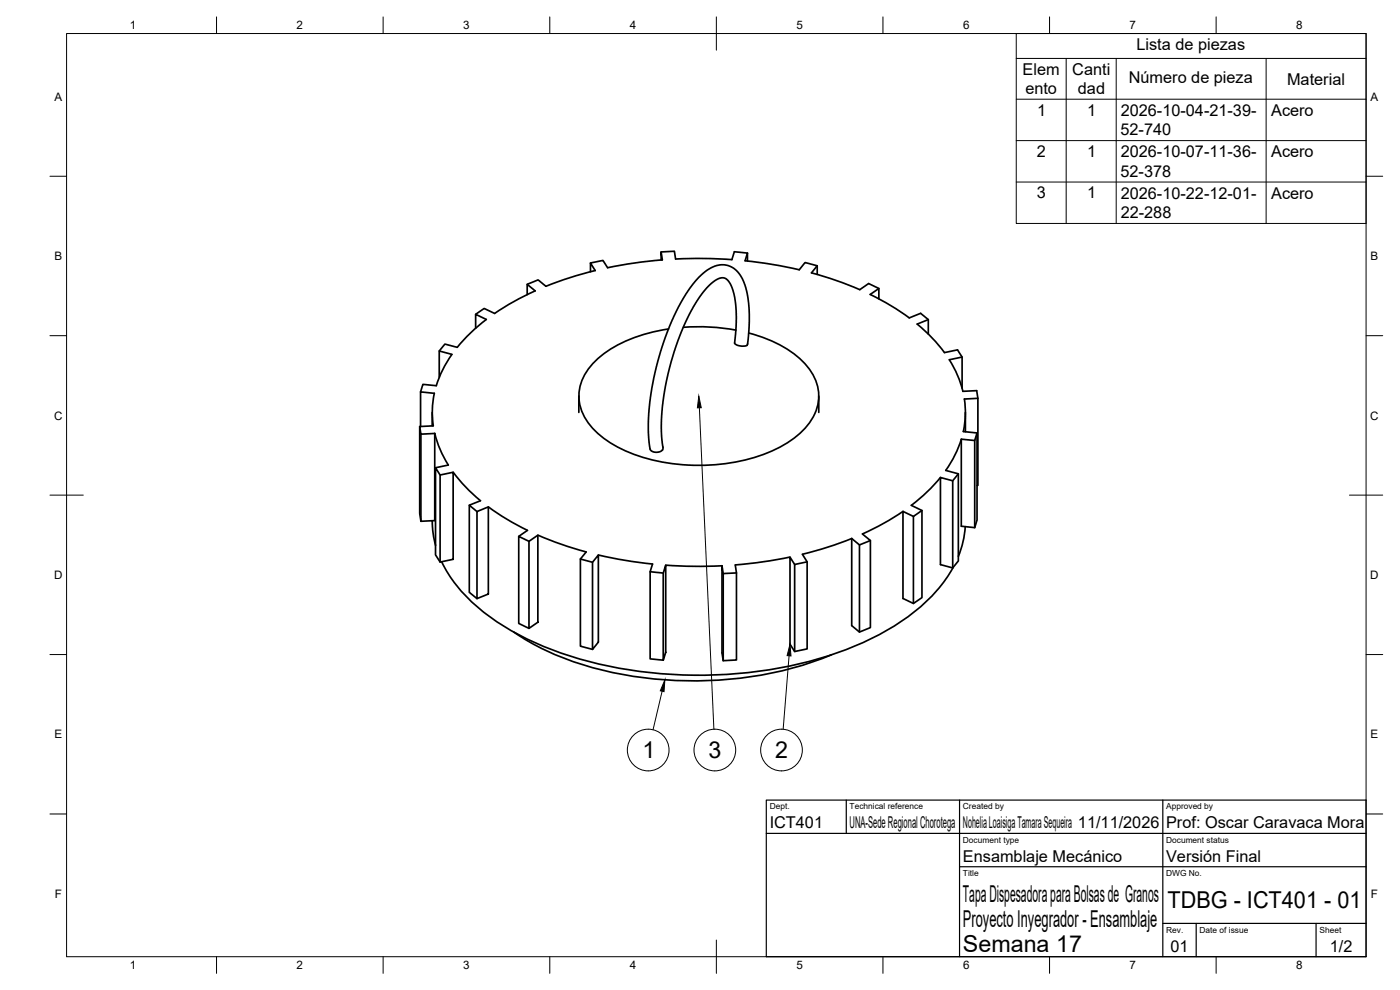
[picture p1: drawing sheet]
<svg xmlns="http://www.w3.org/2000/svg" width="420mm" height="297mm" viewBox="0 0 420 297" stroke-linecap="round" stroke-linejoin="round" font-family="sans-serif">
<!-- layer: Visible -->
<g fill="none" stroke="#000" stroke-width=".51">
<path d="M177.2 78.9l3.8-.8 1.4 2.2M198.4 78v-2.4l.4 2.4-7.7 .8-8.7 1.5M198.4 75.6l4-.2 .4 2.3 7.8-.2 9.1 .4 .7-2.4 3.9 .4v2.4M224.3 75.9l-.7 2.3 8.9 1.3 7.4 1.4 1.7-2.1 3.7 .9-1.8 2.2 7.5 2.3 7 2.7 2.7-1.8 3.1 1.5v3.1M245.3 79.7v2.6M142.7 98.5v-4.2l3.3 1.5-4.4 3.7-4.4 4.7-3.7-1-1.7 2.1M148.4 94.1l-3.1-1.6-2.6 1.8M158.2 88.4v-3.1l2.4 2-6.4 3.2-5.8 3.5M177.2 81.5v-2.6l1.4 2.3-7.6 2.1-7.2 2.6-2.3-1.9-3.3 1.3M200.6 98.7a38.6 38.6 0 0 0-22.8 10.6 13.5 13.5 0 0 0 .5 19.7 40.1 40.1 0 0 0 23.2 10.1 55.6 55.6 0 0 0 33.5-5.4 19.8 19.8 0 0 0 10.5-12.5 14.5 14.5 0 0 0-5.7-13.8 37.2 37.2 0 0 0-15.1-7.5M205.1 98.2a61.3 61.3 0 0 1 15.7 .8M263.8 86.6l-2.6 1.7 6.1 3.4 5.6 3.7 3.4-1.4 2.3 1.9v4.3"/>
<path d="M278.6 95.9l-3.3 1.3 4.8 4.6 3.3 4 4-.8 1.3 2.1v9.4M131.8 113.2v-7.9l3.8 1a33.3 33.3 0 0 0-4.7 9.4l-4-.4-.7 2.3M173.7 118.8v4.9M245.7 118.8v4.9M288.7 107.1l-3.8 .8a31.6 31.6 0 0 1 4.1 9.5M289 117.4l4.1-.2 .4 2.3v26.1l-.3 .1M289.4 119.7a26.5 26.5 0 0 1-.3 9.8l4.1 .4v26.1l-.7 2.3-4-.4v-26.1l4 .4M293.5 119.5l-4.1 .2M126 128v26.1l.3 2.3M126.2 128v-10.4l4.1 .4a26.9 26.9 0 0 0-.3 9.8l-4 .2 .3 2.3 4.2-.2M129.7 123.7v4.1M130.5 130.1v26.1l-4.2 .2v-26.1"/>
<path d="M130.5 130.1a31.6 31.6 0 0 0 4.1 9.4l-3.9 .8M198.8 135l.2-.5-.4-3.4-.1-3.6 .5-7.1 1.4-8.1 2.3-7.8 2.7-7.1 3.7-7 1.8-2.6 2.2-2.4 1.6-1.3 1.5-.7h1.3l1.1 .9 1 1.9 .7 2 .4 2.7 .3 4-.4 7.2a1.05 1.05 0 0 0 .9 1.5 3.1 3.1 0 0 0 2.7 0l.6-4.6v-6l-.5-4.9-1.1-3.6-1.5-2.6-2-1.7-2.5-.8-2.8 .5-2.2 1.2-2.5 2.2-2.5 2.9-2.3 3.5-3.9 7.9-2 5.5-1.6 5.3-1.2 4.9-1 5.9-.5 4.9-.1 5.8 .6 5.2 .6 .4 1.4 .2 .9-.2 .7-.5M288.5 131.8a32.9 32.9 0 0 1-4.7 9.3l3.8 1.1v26.1l-1.7 2.1-3.7-1v-26.1l3.7 1M289.7 123.7v5.8M293.2 129.9l-.7 2.3v26.1M129.7 156.2l.2 3.4 .8 4.1M132.1 142.5l3.9-.8v26.1l-3.9 .8zM132.1 142.5l-1.4-2.2v26.2l1.4 2.1M136 141.7l3.3 4 4.9 4.5M143.2 153.5l3.4-1.4v26.1l-3.4 1.4zM143.2 153.5l-2.4-1.9v26.1l2.4 1.9M144.2 150.2l-3.4 1.4"/>
<path d="M146.6 152.1l5.5 3.7 6.2 3.3-2.6 1.8M271 153.4l-5.8 3.6-6.4 3.2 2.4 2-3.3 1.3-2.3-1.9v26.1l2.3 1.9 3.3-1.3v-26.1M276.7 153.2l-2.6 1.7v26.2M282.2 143.3l-4.3 4.7-4.4 3.6 3.2 1.6v26.1l-2.6 1.8-3.1-1.5v-26.2l3.1 1.5M287.6 142.2l-1.7 2.1v26.1M289.7 158a28.2 28.2 0 0 1-2.1 9M132.5 168.5a49.9 49.9 0 0 0 21.7 21.2 117.1 117.1 0 0 0 58.5 12.9 114.3 114.3 0 0 0 53.5-13.5 51.6 51.6 0 0 0 19.9-18.9M158.7 162.4l2.7-1.8v26.1l-2.7 1.8zM158.7 162.4l-3-1.5v26.2l3 1.4M161.4 160.6l7 2.7 7.5 2.3-1.7 2.1M177.8 168.7l-3.6-1v26.2l3.6 .9M179.6 166.5v26.2l-1.8 2.1v-26.1z"/>
<path d="M179.6 166.5l8.6 1.7 7.6 1-.7 2.3M199.1 171.9l-4-.4v26.2l4 .4M199.8 169.6v26.1l-.7 2.4v-26.2zM199.8 169.6l9.1 .3 7.8-.1M221 171.9l-4 .2v26.1M237.1 167.1l-7.5 1.4-8.9 1 .3 2.4v26.1l-4 .2-.3-2.3v-26.1l.3 2.3M242.2 168.6l-3.7 .8v26.1M255.6 161.6l-7.2 2.6-7.6 2.1 1.4 2.3v26.1l-3.7 .8-1.4-2.2v-26.1l1.4 2.2M257.9 163.5v26.1M154.2 189.7a88.6 88.6 0 0 0 41.1 13.9 112.5 112.5 0 0 0 54.2-7.1"/>
</g>
<!-- layer: BORDER -->
<g fill="none" stroke="#000" stroke-width=".3">
<path d="M20 10.1h390v276.9h-390zM65 5.1v5M115 5.1v5M165 5.1v5M215 5.1v10M265 5.1v5M315 5.1v5M365 5.1v5M15 52.9h5M410 52.9h5M15 100.7h5M410 100.7h5"/>
<path d="M15 148.6h10M405 148.6h10M15 196.4h5M410 196.4h5M15 244.2h5M410 244.2h5M65 287v5M115 287v5M165 287v5M215 282.1v9.9M265 287v5M315 287v5"/>
<path d="M365 287v5"/>
</g>
<!-- layer: TITLEBLOCK -->
<path d="M230 240.1h180v46.9h-180zM230 250h180M254 240.1v9.9M288 240.1v46.9M349 240.1v46.9M288 260.1h122M349 277.1h61M359 277.1v9.9M395 277.1v9.9" fill="none" stroke="#000" stroke-width=".36"/>
<!-- layer: Parts Lists -->
<path d="M305 10.1h105v56.9h-105zM305 17.5h105M320 17.5v49.5M335 17.5v49.5M380 17.5v49.5M305 29.8h105M305 42.2h105M305 54.6h105" fill="none" stroke="#000" stroke-width=".3"/>
<!-- layer: Balloons -->
<g fill="none" stroke="#000" stroke-width=".3">
<circle cx="194.5" cy="225" r="6.3"/>
<circle cx="214.5" cy="225" r="6.3"/>
<circle cx="234.5" cy="225" r="6.3"/>
</g>
<!-- layer: 0 -->
<path d="M209.7 118.9l.8 3.4-1.2 .1zM237.1 193.3l.3 3.5-1.2-.1zM199.5 204l-.2 3.5-1.1-.2z" fill="#000" stroke="#000" stroke-width=".3"/>
<path d="M209.9 122.4l4.3 96.4M236.8 196.8l-1.8 22M198.7 207.4l-2.7 11.6" fill="none" stroke="#000" stroke-width=".3"/>
<g font-size="7">
<text x="192.8" y="227.6">1</text>
<text x="212.6" y="227.5">3</text>
<text x="232.7" y="227.6">2</text>
<text x="289" y="270.6">Tapa Dispesadora para Bolsas de Granos</text>
<text x="350.4" y="272.3">TDBG - ICT401 - 01</text>
<text x="289" y="278.1">Proyecto Inyegrador - Ensamblaje</text>
<text x="289" y="285.5">Semana 17</text>
</g>
<g font-size="4.9">
<text x="341.1" y="15.1">Lista de piezas</text>
<text x="306.9" y="22.5">Elem</text>
<text x="321.8" y="22.5">Canti</text>
<text x="307.7" y="28.3">ento</text>
<text x="323.5" y="28.3">dad</text>
<text x="338.8" y="24.9">Número de pieza</text>
<text x="386.3" y="25.4">Material</text>
<text x="311.3" y="34.7">1</text>
<text x="326.3" y="34.7">1</text>
<text x="336.3" y="34.8">2026-10-04-21-39-</text>
<text x="381.5" y="34.8">Acero</text>
<text x="336.3" y="40.6">52-740</text>
<text x="311.2" y="47.1">2</text>
<text x="326.3" y="47.1">1</text>
<text x="336.3" y="47.2">2026-10-07-11-36-</text>
<text x="381.5" y="47.2">Acero</text>
<text x="336.3" y="53.1">52-378</text>
<text x="311.1" y="59.5">3</text>
<text x="326.3" y="59.5">1</text>
<text x="336.3" y="59.6">2026-10-22-12-01-</text>
<text x="381.5" y="59.6">Acero</text>
<text x="336.3" y="65.5">22-288</text>
<text x="231" y="248.5">ICT401</text>
<text x="255" y="248.5">UNA-Sede Regional Chorotega</text>
<text x="289" y="248.5">Nohelia Loaisiga Tamara Sequeira 11/11/2026</text>
<text x="350" y="248.5">Prof: Oscar Caravaca Mora</text>
<text x="289" y="258.6">Ensamblaje Mecánico</text>
<text x="350" y="258.6">Versión Final</text>
<text x="351.3" y="285.7">01</text>
<text x="399.1" y="285.7">1/2</text>
</g>
<g font-size="3.5">
<text x="39" y="8.8">1</text>
<text x="89" y="8.8">2</text>
<text x="139" y="8.8">3</text>
<text x="189" y="8.8">4</text>
<text x="239" y="8.8">5</text>
<text x="289" y="8.8">6</text>
<text x="339" y="8.8">7</text>
<text x="389" y="8.8">8</text>
<text x="16.3" y="30.2">A</text>
<text x="411.3" y="30.2">A</text>
<text x="16.3" y="78">B</text>
<text x="411.3" y="78">B</text>
<text x="16.2" y="125.9">C</text>
<text x="411.2" y="125.9">C</text>
<text x="16.2" y="173.7">D</text>
<text x="411.2" y="173.7">D</text>
<text x="16.3" y="221.6">E</text>
<text x="411.3" y="221.6">E</text>
<text x="16.4" y="269.4">F</text>
<text x="411.4" y="269.4">F</text>
<text x="39" y="290.8">1</text>
<text x="89" y="290.8">2</text>
<text x="139" y="290.8">3</text>
<text x="189" y="290.8">4</text>
<text x="239" y="290.8">5</text>
<text x="289" y="290.8">6</text>
<text x="339" y="290.8">7</text>
<text x="389" y="290.8">8</text>
</g>
<g font-size="2.5">
<text x="231" y="242.9">Dept.</text>
<text x="255" y="242.9">Technical reference</text>
<text x="289" y="242.9">Created by</text>
<text x="350" y="242.9">Approved by</text>
<text x="289" y="252.8">Document type</text>
<text x="350" y="252.8">Document status</text>
<text x="289" y="262.9">Title</text>
<text x="350" y="262.9">DWG No.</text>
<text x="350" y="279.9">Rev.</text>
<text x="360" y="279.9">Date of issue</text>
<text x="396" y="279.9">Sheet</text>
</g>
</svg>
